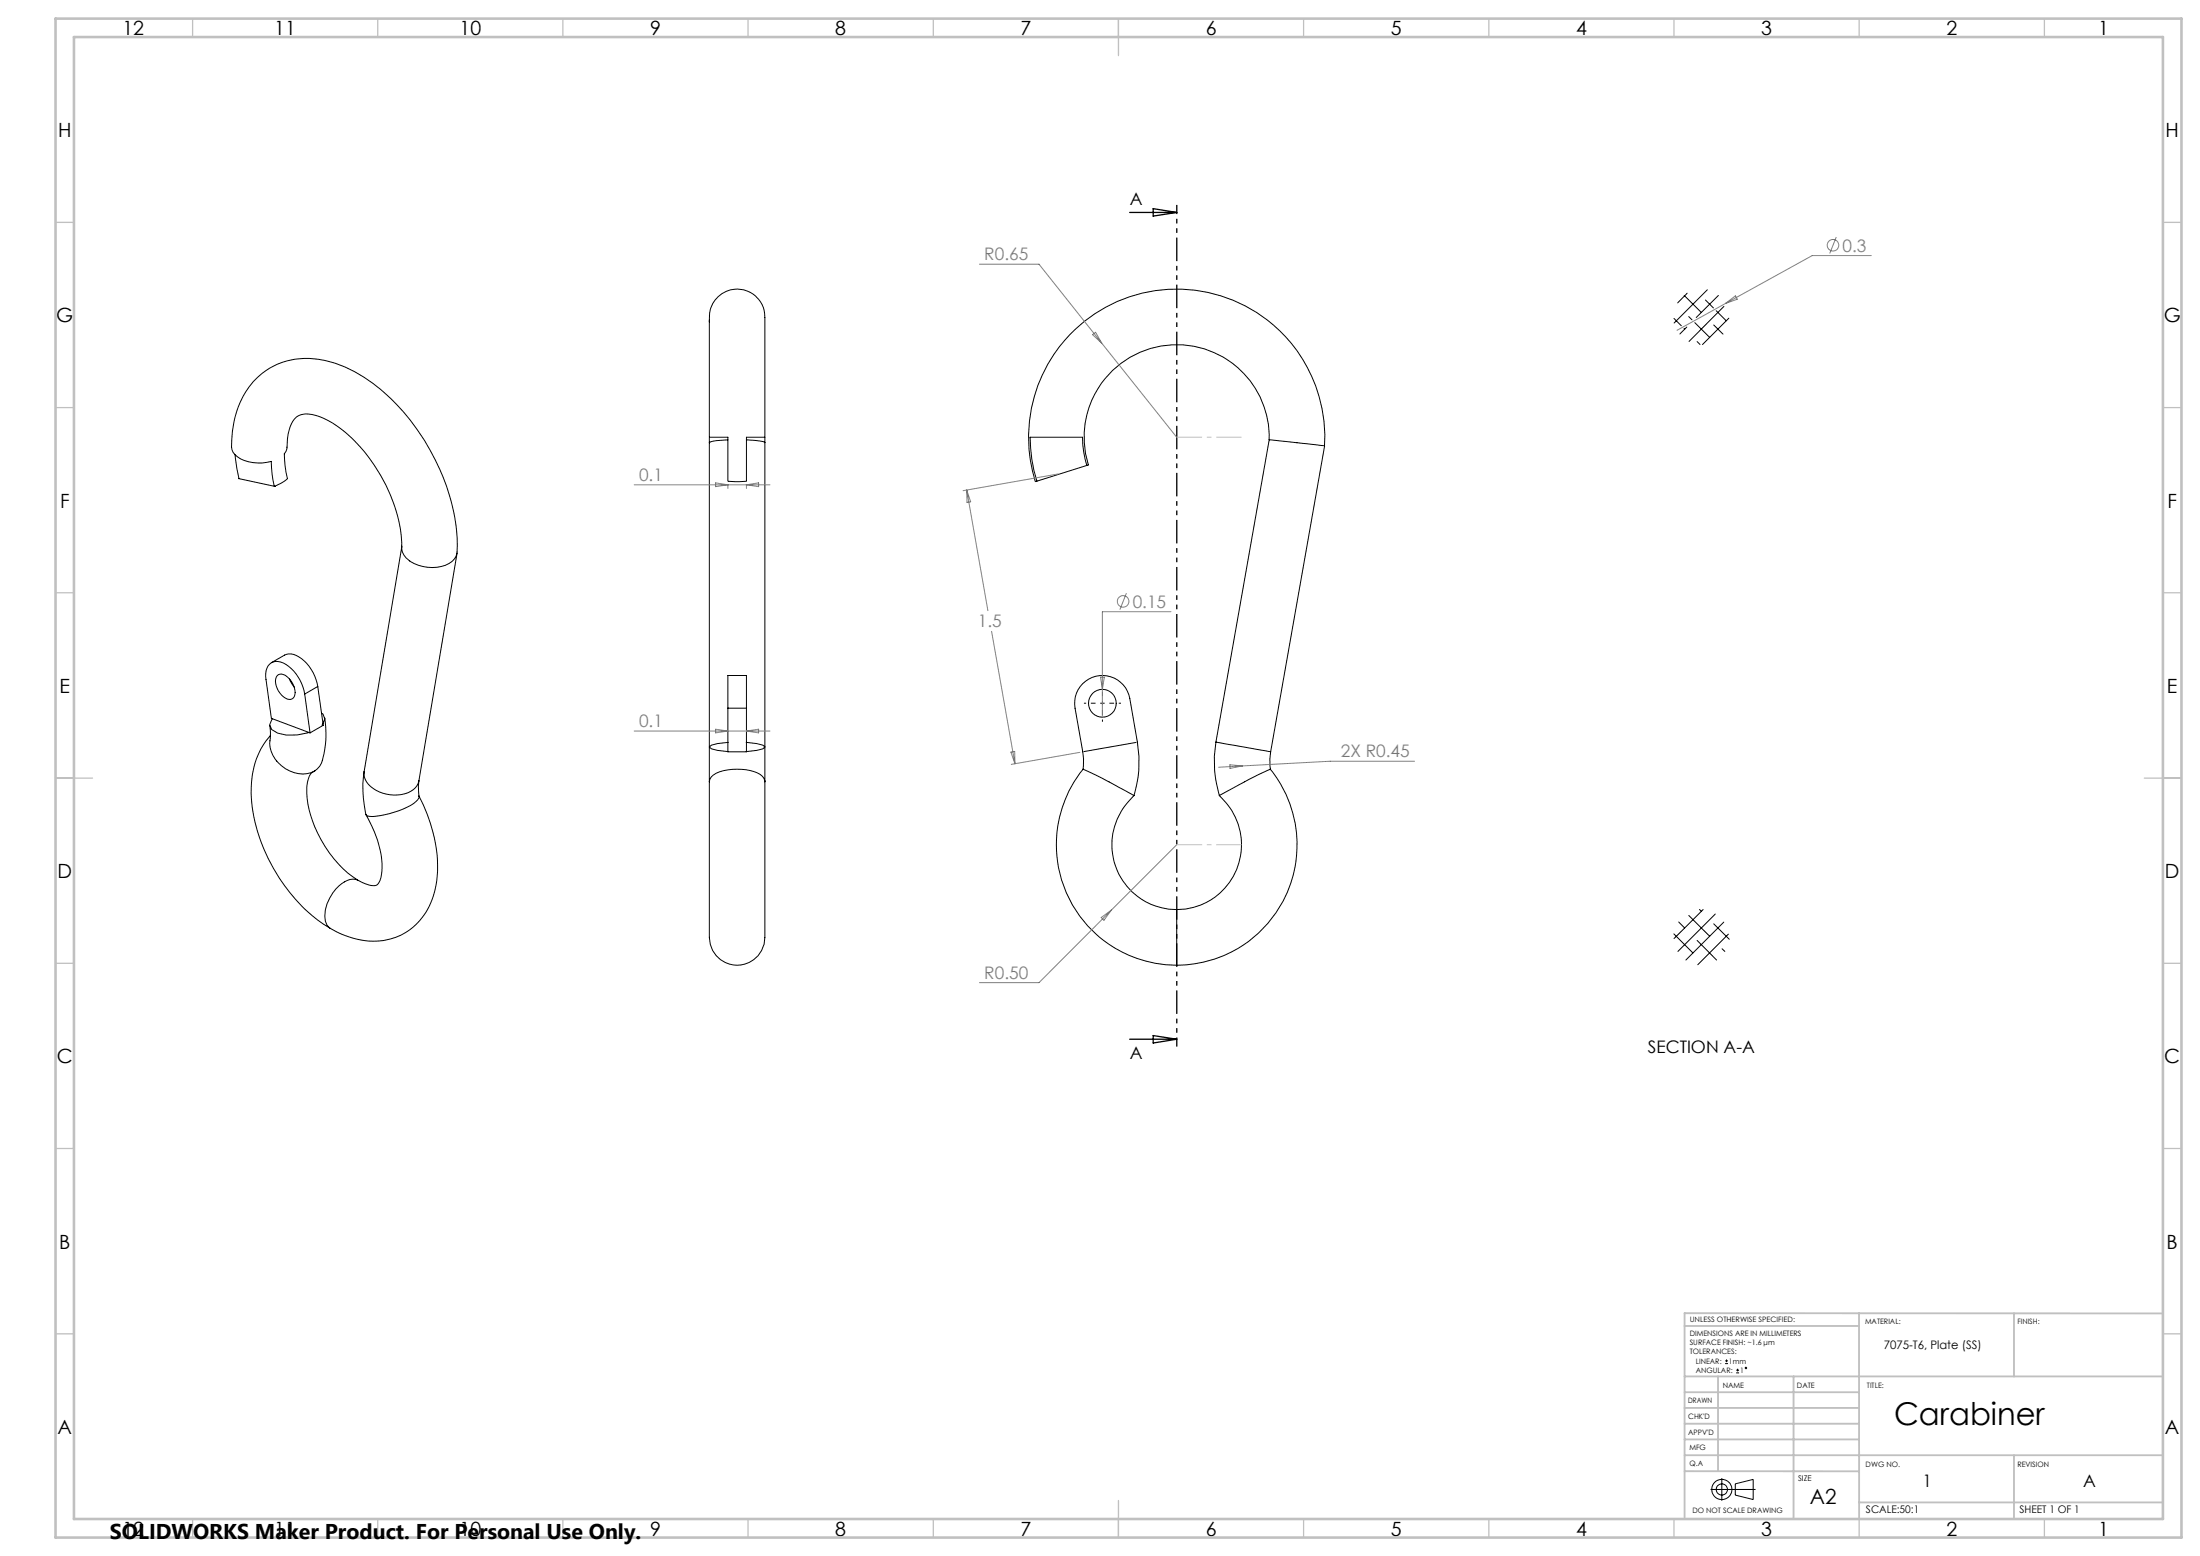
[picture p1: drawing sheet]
<svg xmlns="http://www.w3.org/2000/svg" width="594mm" height="420mm" viewBox="0 0 594 420" stroke-linecap="round" stroke-linejoin="round" font-family="sans-serif">
<g fill="none" stroke="#000" stroke-width=".27">
<path d="M454.7 79.7l4.7 4.6M455.5 79.1l-2.5 2.7M461 78.2l-9 9M464 79.7l-6 6M191.5 86.9a7.6 7.6 0 0 1 5.2-8.5 7.6 7.6 0 0 1 9.1 4 19.3 19.3 0 0 1 .7 7.6v28h-5v11.9M191.6 86.4l-.1 31.6M452 86l2 1.9M454.7 88.7l.2 .1M455.4 88.3l-1.8 1.9M456 85.5l.8 .8M457.6 87.1l4 4M458.2 92.2l.8 .8"/>
<path d="M460.5 81l2.1 2.1M462.7 87.7l2.5 2.5M463.4 83.9l2.7 2.7M465.5 82.7l-9.5 9.5M466.8 85.9l-7.1 7.1M191.5 118.2v92.8M191.6 118h4.9v11.9M196.5 118.7l-3.8 .3-1.2 .5M201.5 118.7a12.9 12.9 0 0 1 5 .8M206.5 118.2v92.8M342.7 118.7a25 25 0 0 0-28.5-25.4 25 25 0 0 0-20.3 32.2l-14.1 4.4M63.5 122.7l1 6.5"/>
<path d="M64.4 129.2l10 2.1M77.5 129.3l-1.4 1-1.9 .9M77.6 129.2l-.6-3.5-.2-3.2a3.5 3.5 0 0 0 .7-2.7 9.8 9.8 0 0 1 2.6-7.3 7.6 7.6 0 0 1 7.2 .4 36.5 36.5 0 0 1 15.5 15.5 38.9 38.9 0 0 1 5.7 19.8 6.7 6.7 0 0 0 5.7 4.7 8.8 8.8 0 0 0 8.5-2 4.8 4.8 0 0 0 .8-3.6 54.5 54.5 0 0 0-8.9-28.5 51.4 51.4 0 0 0-21.4-19.7 22.2 22.2 0 0 0-20.4 .3 22.3 22.3 0 0 0-10 17l-.2 2.2a4.5 4.5 0 0 0 3.4 5.7 12.3 12.3 0 0 0 7.2 .2l.2 3.4 .6 3.4M196.7 129.9h4.7M293.4 125.6a26.9 26.9 0 0 1-1.1-7.6h-14.2a39.9 39.9 0 0 0 1.9 11.9M357.6 120.4a40 40 0 0 0-44.8-42.1 40 40 0 0 0-33.3 51.7M357.6 120.4l-14.9-1.7-14.4 81.6M357.6 120.4l-14.5 82.5M108.5 147.4l-10.2 60.9M123.4 149.3l-10.3 61.5M73.3 178.9l3.5-2.1a4.8 4.8 0 0 1 5.4 1.6 12.2 12.2 0 0 1 3.6 6.9M72.8 195.9l.2 2.1a11.1 11.1 0 0 0 .7 5.9 9.3 9.3 0 0 0 10.2 4.7 4.7 4.7 0 0 0 3.1-3.4"/>
<path d="M73 198.6a22.1 22.1 0 0 0-5.1 16.9 47.5 47.5 0 0 0 19.3 33.9l2.1 1.2M73.6 194l-.8 1.6 .5 1.3 1.7 1a14.2 14.2 0 0 0 8.5-.2M74.8 182.4a1.87 1.87 0 0 1 2.7 .3 4.7 4.7 0 0 1 1.7 5.7 1.95 1.95 0 0 1-2.7-.3 4.8 4.8 0 0 1-1.7-5.7zM78.2 183.3l1.2 2.1M82.3 187.3a11.1 11.1 0 0 0-6.5-8.6 3.2 3.2 0 0 0-4.1 3.8l1.6 11.4 10.4 3.9M82.3 187.3l1.4 10.5M85.8 185.3l1.5 10.5-3.6 2M85.8 185.3l-3.5 2M86.8 192.5l.4 .2 .5 1.3-.7 1.7M87.7 193.8a28.2 28.2 0 0 1-.6 11.4M196.5 191.2v-8.9h5v8.9M196.5 191.2h5"/>
<path d="M196.5 191.2v11.7h5v-11.7M85.2 208l-1.3 .9a8.3 8.3 0 0 0-1.1 5.3 31.9 31.9 0 0 0 13.9 23.4M98.3 208.3a31.6 31.6 0 0 0 .5 11.5M98.3 208.3a5 5 0 0 0 3.3 5 9.9 9.9 0 0 0 10-.2 3.9 3.9 0 0 0 1.5-2.3M98.8 220a26.5 26.5 0 0 1 4.3 15.1 4.6 4.6 0 0 1-1.5 3.9 6.4 6.4 0 0 1-4.9-1.4M113.1 214.8a38 38 0 0 1 4.6 24.2 17.2 17.2 0 0 1-17 15.1 23.7 23.7 0 0 1-11.4-3.5M113.1 210.8l-.1 1.4 .2 2.8M113.1 215a3.5 3.5 0 0 1-2.2 2.4 24.6 24.6 0 0 1-11.1 3l-.9-.3-.1-.3M191.5 211v40.8a7.6 7.6 0 0 0 7.3 8.7 7.6 7.6 0 0 0 7.7-8.3v-41.2M191.5 211a3.2 3.2 0 0 1 2.8-2.7 14.8 14.8 0 0 1 10.9 .7 2.43 2.43 0 0 1 1.3 2M196.6 200.4l-2.9 .3-1.6 .4-.6 .5 .6 .5 1.6 .4 2.9 .4M201.5 200.4l2.8 .3 1.7 .4 .5 .5-.5 .5-1.7 .4-2.8 .4"/>
<path d="M292.5 207.6a32.5 32.5 0 0 0-4.1 34.5 32.5 32.5 0 0 0 29.3 18.4M306.2 214.8l.3-1.4a29.6 29.6 0 0 0 .6-13.1l-2.1-11.8a7.5 7.5 0 0 0-8.7-6.1 7.5 7.5 0 0 0-6 8.8l2 11.7 .3 1.9-.2 2.8 5.2 2.5 8.6 4.6a17.6 17.6 0 0 0-4.9 19.4 17.6 17.6 0 0 0 16.4 11.4M306.7 200.4l-14 2.5M328.3 200.3a31.9 31.9 0 0 0 .9 14.5M328.3 200.3l14.8 2.6M343 207.6a32.5 32.5 0 0 1 4 34.5 32.5 32.5 0 0 1-29.3 18.4M343.1 202.9l-.2 1.9 .1 2.8-5.6 2.7-8.2 4.4a17.6 17.6 0 0 1 4.9 19.4 17.6 17.6 0 0 1-16.4 11.4M96.7 237.7a4 4 0 0 0-4.4 .8 11.4 11.4 0 0 0-4.5 10.1l.5 1.1 1 .9M317.7 245.5v15M451.9 252.1l5.2 5.1M453.2 248.9l1.7 1.6M456 247.1l5.6 5.6"/>
<path d="M458.2 253.8l5.3 5.3M458.9 245.5l.5 .5M459.8 245.5l-7.8 7.8M462.7 249.4l4.2 4.1M463.1 246.7l-10.1 10.1M465 256.1l.7 .7M465.4 248.9l-10.2 10.2M466.7 252.1l-8.3 8.3M465.8 368.1h.7M465.8 367.3h.7M466.2 366.9v.8M468.8 370.6h.7"/>
<path d="M468.8 369.8h.7M469.2 369.4v.8M464.9 399v6.1M461.9 402h12.1M468.5 400.5l4.9-1.2v5.5l-4.9-1.2z"/>
<circle cx="297.6" cy="189.8" r="3.7"/>
<circle cx="471.4" cy="369.2" r=".19"/>
<circle cx="464.9" cy="402" r="2.73"/>
<circle cx="464.9" cy="402" r="1.51"/>
</g>
<g fill="none" stroke="#808080" stroke-width=".27">
<path d="M264.4 71.3h16.1l17 21.3M495.8 64l-1.8 4.4M505.2 69h-15.9l-36.5 20.2M295 90.3l.8-.6 1.7 2.9zM297.5 92.6l20.2 25.4M465.9 81.9l2.7-2 .5 .9zM171.2 130.9h36.7M193.2 130.3l3.3 .6-3.3 .5zM196.5 130.9v1M201.5 130.9v1M201.5 130.9l3.3-.6v1.1zM261 132.3l5.7 32.5"/>
<path d="M261 132.3l1.1 3.1-1 .2zM285.7 127.9l-25.7 4.6M267.7 170.4l6.3 35.7M304.1 160.1l-1.7 4.5M316.2 165.1h-18.6v28.5M171.2 197.3h36.7M193.2 196.8l3.3 .5-3.3 .5zM201.5 197.3l3.3-.5v1zM297.1 182.8h1.1l-.6 3.3zM272.9 203l1.1-.2v3.3zM291.6 203.1l-18.6 3.2M332.1 206.4l3.3 .3-3.3 .7z"/>
<path d="M381.9 205.5h-22.8l-30.1 1.6M317.7 228l-37.2 37.2h-16.1M297.3 247.7l2.7-2-1.9 2.7z"/>
<circle cx="494.9" cy="66.2" r="1.55"/>
<circle cx="303.2" cy="162.3" r="1.55"/>
</g>
<path d="M297.7 189.8v-5M297.7 189.8h-5M297.7 189.8v5M297.7 189.8h5" fill="none" stroke="#000" stroke-width=".27" stroke-dasharray="15.2 1.3 1.3 1.3" stroke-dashoffset="14.6" stroke-linecap="butt"/>
<path d="M317.7 55.3v227.2" fill="none" stroke="#000" stroke-width=".35" stroke-dasharray="6.3 1.3 1.3 1.3 1.3 1.3" stroke-dashoffset="3.9" stroke-linecap="butt"/>
<path d="M317.7 118h17.5M317.7 228h17.5" fill="none" stroke="#c0c0c0" stroke-width=".27" stroke-dasharray="15.2 1.3 1.3 1.3" stroke-dashoffset="8.4" stroke-linecap="butt"/>
<path d="M305 57.3h12.7M311.4 56.3l6.3 1-6.3 1zM311.4 279.5l6.3 1-6.3 1zM305 280.5h12.7" fill="none" stroke="#000" stroke-width=".35"/>
<g fill="none" stroke="#c0c0c0" stroke-width=".35">
<path d="M52 5v5M102 5v5M152 5v5M202 5v5M252 5v5M302 5v10M352 5v5M402 5v5M452 5v5M502 5v5M552 5v5M15 60h5"/>
<path d="M584 60h5M15 110h5M584 110h5M15 160h5M584 160h5M15 210h10M579 210h10M15 260h5M584 260h5M15 310h5M584 310h5M15 360h5"/>
<path d="M584 360h5M52 410v5M102 410v5M152 410v5M202 410v5M252 410v5M302 405v10M352 410v5M402 410v5M452 410v5M502 410v5M552 410v5"/>
</g>
<g fill="none" stroke="#c0c0c0" stroke-width=".5">
<path d="M454.8 357.9h47.1M501.9 354.5l.1 55.5M543.8 354.5v17M584 354.5h-129.2v55.5M454.8 371.5h129.2M454.8 375.8h47.1M463.9 371.5v25.6M484.3 371.5v38.5M454.8 388.5h47.2M454.8 384.3h47.2M454.8 380h47.1M454.8 397.1h47.2"/>
<path d="M454.8 392.8h129.2M543.8 392.9v16.9M502 405.5h82"/>
</g>
<path d="M15 5h574v410h-574zM20 10h564v400h-564z" fill="none" stroke="#c0c0c0" stroke-width=".7"/>
<text font-size="8.5" x="511.4" y="384.7">Carabiner</text>
<text font-size="5.8" x="29.7" y="415.3">SOLIDWORKS Maker Product. For Personal Use Only. 9</text>
<text font-size="5.6" x="488.7" y="406">A2</text>
<g font-size="5.3">
<text x="33.1" y="9.5">12</text>
<text x="74.1" y="9.5">11</text>
<text x="124.1" y="9.5">10</text>
<text x="175.5" y="9.5">9</text>
<text x="225.5" y="9.5">8</text>
<text x="275.5" y="9.5">7</text>
<text x="325.5" y="9.5">6</text>
<text x="375.5" y="9.5">5</text>
<text x="425.5" y="9.5">4</text>
<text x="475.5" y="9.5">3</text>
<text x="525.5" y="9.5">2</text>
<text x="566.5" y="9.5">1</text>
<text x="15.7" y="37">H</text>
<text x="584.7" y="37">H</text>
<text x="15.2" y="87">G</text>
<text x="584.2" y="87">G</text>
<text x="16.2" y="137">F</text>
<text x="585.2" y="137">F</text>
<text x="16.1" y="187">E</text>
<text x="585.1" y="187">E</text>
<text x="15.5" y="237">D</text>
<text x="584.5" y="237">D</text>
<text x="15.4" y="287">C</text>
<text x="584.4" y="287">C</text>
<text x="16" y="337">B</text>
<text x="585" y="337">B</text>
<text x="15.5" y="387">A</text>
<text x="584.5" y="387">A</text>
<text x="33.1" y="414.5">12</text>
<text x="74.1" y="414.5">11</text>
<text x="124.1" y="414.5">10</text>
<text x="225.5" y="414.5">8</text>
<text x="275.5" y="414.5">7</text>
<text x="325.5" y="414.5">6</text>
<text x="375.5" y="414.5">5</text>
<text x="425.5" y="414.5">4</text>
<text x="475.5" y="414.5">3</text>
<text x="525.5" y="414.5">2</text>
<text x="566.5" y="414.5">1</text>
</g>
<g font-size="4.7">
<text x="305" y="55.3">A</text>
<text x="305" y="285.8">A</text>
<text x="444.9" y="284.1">SECTION A-A</text>
<text x="519.1" y="401.3">1</text>
<text x="562.4" y="401.3">A</text>
</g>
<g font-size="4.7" fill="#808080">
<text x="265.8" y="70.3">R0.65</text>
<text x="497.5" y="67.9">0.3</text>
<text x="172.5" y="129.8">0.1</text>
<text x="305.8" y="164">0.15</text>
<text x="264" y="169.4">1.5</text>
<text x="172.5" y="196.3">0.1</text>
<text x="362" y="204.4">2X R0.45</text>
<text x="265.8" y="264.2">R0.50</text>
</g>
<text font-size="3.2" x="508.6" y="364.2">7075-T6, Plate (SS)</text>
<g font-size="2.8">
<text x="503.8" y="408.5">SCALE:50:1</text>
<text x="545.2" y="408.5">SHEET 1 OF 1</text>
</g>
<text font-size="2.1" x="485.5" y="399.7">SIZE</text>
<g font-size="2">
<text x="456.2" y="356.9">UNLESS OTHERWISE SPECIFIED:</text>
<text x="503.6" y="357.3">MATERIAL:</text>
<text x="544.7" y="357.3">FINISH:</text>
<text x="456.2" y="360.6">DIMENSIONS ARE IN MILLIMETERS</text>
<text x="456.2" y="363.1">SURFACE FINISH: ~1.6 μm</text>
<text x="456.2" y="365.6">TOLERANCES:</text>
<text x="457.9" y="368.1">LINEAR:</text>
<text x="457.9" y="370.6">ANGULAR:</text>
<text x="466.8" y="368.1">1mm</text>
<text x="469.8" y="370.6">1</text>
<text x="465.2" y="374.7">NAME</text>
<text x="485.2" y="374.7">DATE</text>
<text x="504.1" y="374.7">TITLE:</text>
<text x="455.8" y="383.1">CHK'D</text>
<text x="455.8" y="378.7">DRAWN</text>
<text x="455.8" y="387.3">APPV'D</text>
<text x="456.1" y="395.7">Q.A</text>
<text x="456.1" y="391.5">MFG</text>
<text x="503.7" y="395.9">DWG NO.</text>
<text x="544.7" y="395.9">REVISION</text>
<text x="457" y="408.5">DO NOT SCALE DRAWING</text>
</g>
</svg>
